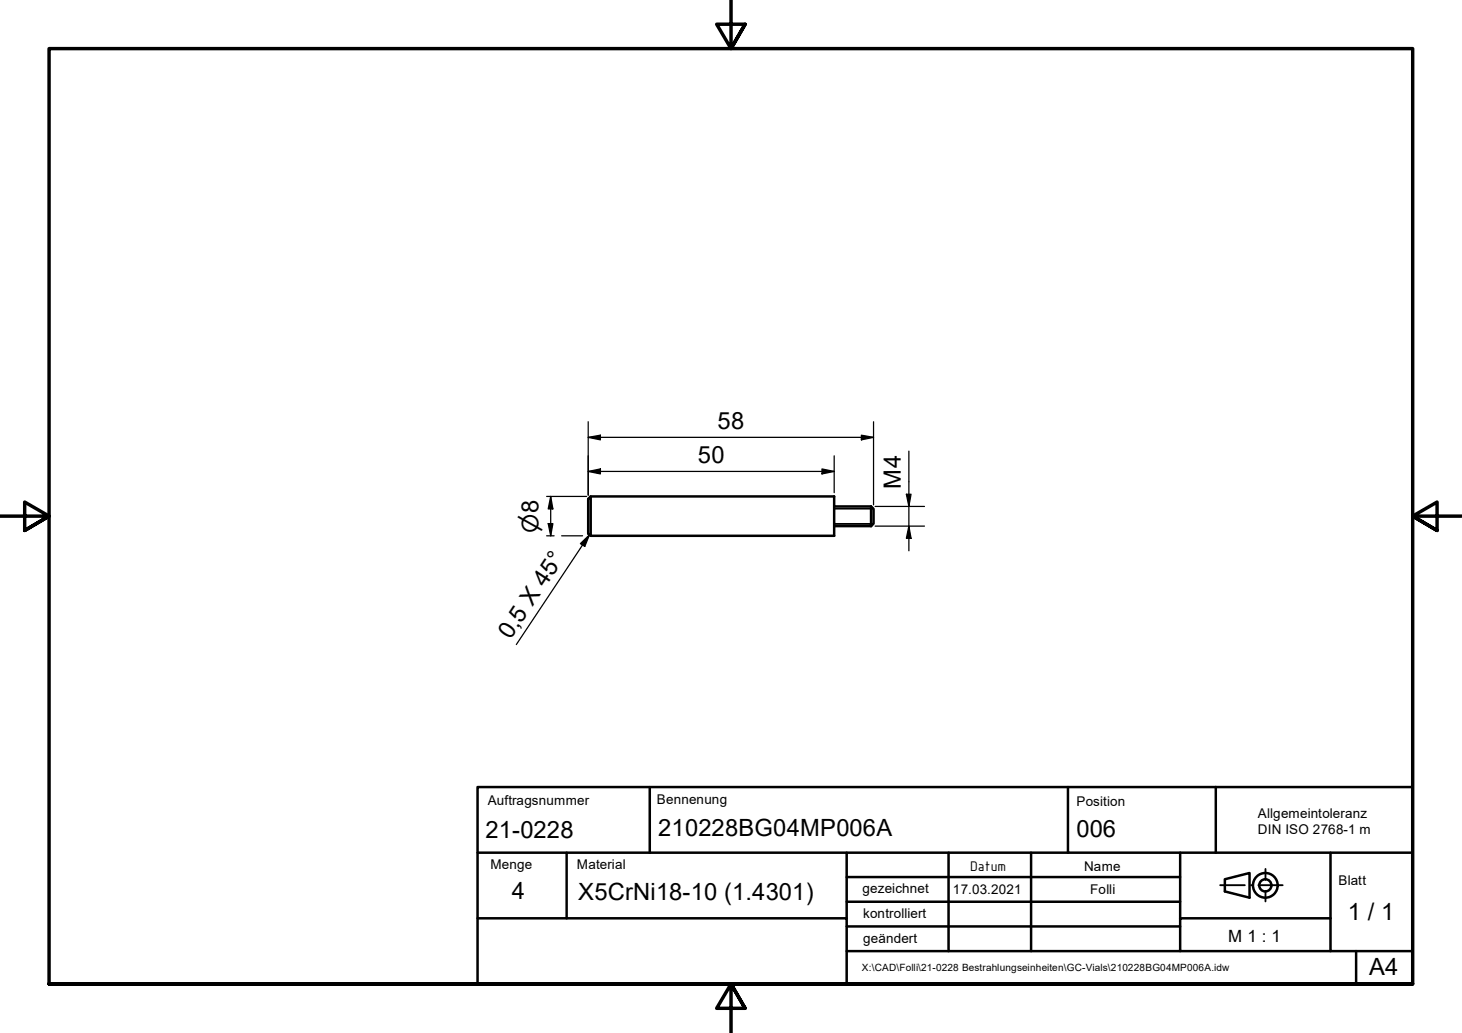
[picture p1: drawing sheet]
<svg xmlns="http://www.w3.org/2000/svg" width="297mm" height="210mm" viewBox="0 0 297 210" stroke-linecap="round" stroke-linejoin="round" font-family="sans-serif">
<!-- layer: Sichtbar (ISO) -->
<path d="M119.5 101.4l.5-.5v8l-.5-.5zM120 100.9h49.5v8h-49.5M169.5 102.9h7.5M169.5 106.9h7.5M177 102.9l.5 .5v3l-.5 .5M177 102.9v4" fill="none" stroke="#000" stroke-width=".51"/>
<!-- layer: Sichtbar schmal (ISO) -->
<path d="M169.5 103.3h7.9M169.5 106.5h7.9" fill="none" stroke="#000" stroke-width=".38"/>
<!-- layer: Rahmen (ISO) -->
<path d="M148.5 -.1v10l-2.9-5h5.8l-2.9 5 2.9-5M0 104.9h10l-5-2.9v5.8l5-2.9-5 2.9M297 104.9h-10l5-2.9v5.8l-5-2.9 5 2.9M10 199.9v-190h277v190h-277h277M151.4 204.9l-2.9-5 2.9 5h-5.8l2.9-5v10" fill="none" stroke="#000" stroke-width=".7"/>
<!-- layer: Titel (ISO) -->
<path d="M247.9 179.9h5M254.2 179.9h.2M255.7 179.9h4.9M257.1 176.6v2.2M257.1 181v2.2" fill="none" stroke="#000" stroke-width=".38"/>
<g fill="none" stroke="#000" stroke-width=".51">
<path d="M97 159.9h190v40h-190zM132 159.9v13.4M217 159.9v13.4h30M247 159.9v13.4M97 173.3h120M115.1 173.3v13.3M172 178.2h67.8M172 173.3v13.3M192.7 173.3v20M209.5 173.3v20M239.8 173.3v13.3M247 173.3h40"/>
<path d="M248.9 178.7l5-1.3v5l-5-1.3zM270.3 173.3v13.3M97 186.6h75v13.3M172 193.3h67.8M172 188.2h67.8M172 183.2h67.8M270.3 186.6v6.7h16.7M270.3 186.6h-30.5v6.7h30.5M275.5 193.3v6.6"/>
<circle cx="257.1" cy="179.9" r="2.51"/>
<circle cx="257.1" cy="179.9" r="1.24"/>
</g>
<g fill="none" stroke="#000" stroke-width=".25">
<path d="M119.5 95.8l2.5-.5v1zM119.5 88.9l2.5-.5v1zM119.5 95.8h50M119.5 85.7v14.9M119.5 88.9h58M167 95.3l2.5 .5-2.5 .5zM169.5 92.6v7.5M175 88.4l2.5 .5-2.5 .5zM177.5 85.7v16.9M184.7 91.7v20.2M111.1 100.9h8.1M111.1 108.9h1.5"/>
<path d="M111.4 106.4h.9l-.4 2.5zM111.9 100.9l.4 2.5h-.9zM111.9 100.9v8M114.1 108.9h4.3M177.8 102.9h10M177.8 106.9h10M184.1 100.4h1l-.4 2.5zM184.7 106.9l.4 2.5h-1z"/>
</g>
<g fill="#000">
<path d="M119.5 95.8l2.5-.5v1z" fill-rule="evenodd"/>
<path d="M119.5 88.9l2.5-.5v1z" fill-rule="evenodd"/>
<path d="M167 95.3l2.5 .5-2.5 .5z" fill-rule="evenodd"/>
<path d="M175 88.4l2.5 .5-2.5 .5z" fill-rule="evenodd"/>
<path d="M111.4 106.4h.9l-.4 2.5z" fill-rule="evenodd"/>
<path d="M111.9 100.9l.4 2.5h-.9z" fill-rule="evenodd"/>
<path d="M184.1 100.4h1l-.4 2.5z" fill-rule="evenodd"/>
<path d="M184.7 106.9l.4 2.5h-1z" fill-rule="evenodd"/>
</g>
<!-- layer: Symbol (ISO) -->
<path d="M117.9 110.5l1.9-1.8-1 2.3zM119.8 108.7l-14.9 22.3" fill="none" stroke="#000" stroke-width=".25"/>
<path d="M117.9 110.5l1.9-1.8-1 2.3z" fill-rule="evenodd" fill="#000"/>
<g font-size="4.8">
<text x="145.8" y="87.2">58</text>
<text x="141.8" y="94.1">50</text>
<text x="183" y="99.3" transform="rotate(-90 183 99.3)">M4</text>
<text x="103.7" y="130.1" transform="rotate(-56 103.7 130.1)">0,5 X 45°</text>
<text x="98.6" y="170.2">21-0228</text>
<text x="133.7" y="170">210228BG04MP006A</text>
<text x="218.7" y="170">006</text>
<text x="104" y="182.7">4</text>
<text x="117.5" y="182.9">X5CrNi18-10 (1.4301)</text>
<text x="273.8" y="187">1 / 1</text>
<text x="278.2" y="198.2">A4</text>
</g>
<text font-size="4.6" x="109.4" y="108.2" transform="rotate(-90 109.4 108.2)">⌀8</text>
<text font-size="3.4" x="249.6" y="191.4">M 1 : 1</text>
<text font-size="3" x="197.1" y="176.9">Datum</text>
<g font-size="2.7">
<text x="99.1" y="163.5">Auftragsnummer</text>
<text x="133.5" y="163.4">Bennenung</text>
<text x="218.7" y="163.8">Position</text>
<text x="255.6" y="166.3">Allgemeintoleranz</text>
<text x="255.6" y="169.5">DIN ISO 2768-1 m</text>
<text x="99.6" y="176.5">Menge</text>
<text x="117.2" y="176.6">Material</text>
<text x="220.3" y="177">Name</text>
<text x="272" y="179.8">Blatt</text>
<text x="175.3" y="181.5">gezeichnet</text>
<text x="193.6" y="181.6">17.03.2021</text>
<text x="221.5" y="181.7">Folli</text>
<text x="175.4" y="186.5">kontrolliert</text>
<text x="175.4" y="191.6">geändert</text>
</g>
<text font-size="2" x="175.1" y="197.3">X:\CAD\Folli\21-0228 Bestrahlungseinheiten\GC-Vials\210228BG04MP006A.idw</text>
</svg>
